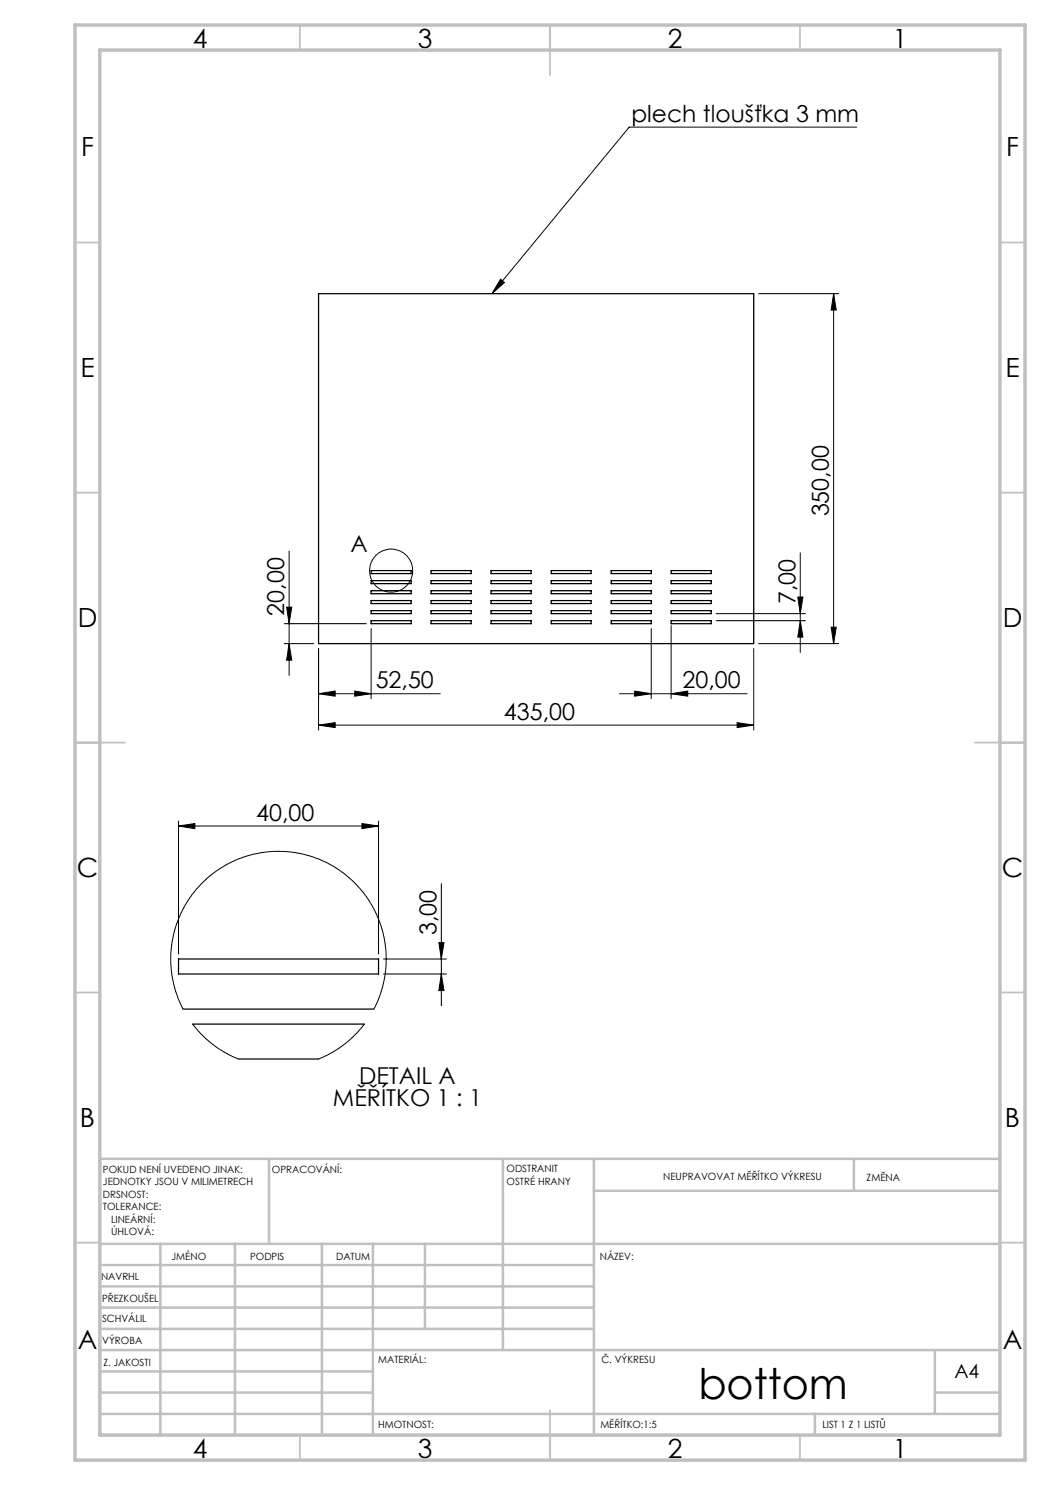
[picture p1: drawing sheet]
<svg xmlns="http://www.w3.org/2000/svg" width="210mm" height="297mm" viewBox="0 0 210 297" stroke-linecap="round" stroke-linejoin="round" font-family="sans-serif">
<g fill="none" stroke="#000" stroke-width=".2">
<path d="M171.3 25.4h-45.5l-27.4 33.3M100.1 55.8l.8 .7-2.5 2.2zM151.7 58.7h16M166.7 58.7v70M166.7 58.7l.6 3.3h-1.1zM57.8 110.2v24.9M159.6 119.4h1l-.5 3.3zM160.1 110.6v19.9M56.8 124.7h16.4M56.8 128.7h5.9M57.3 121.4h1l-.5 3.3zM57.8 128.7l.5 3.3h-1z"/>
<path d="M63.7 138.7l3.3-.5v1zM63.7 138.7h24.4M63.7 129.7v16.3M70.9 138.2l3.3 .5-3.3 .5zM74.2 125.7v14M123.9 138.7h25.5M126.9 138.2l3.3 .5-3.3 .5zM130.2 125.7v14M134.2 138.7l3.3-.5v1zM134.2 125.1v14.6M143.2 124.1h17.9M143.2 122.7h17.9"/>
<path d="M150.7 129.7v16.3M151.7 128.7h16M160.1 124.1l.5 3.3h-1zM166.2 125.4h1.1l-.6 3.3zM63.7 145l3.3-.5v1zM63.7 145h87M147.4 144.5l3.3 .5-3.3 .5zM35.7 165.2l3.3-.5v1zM35.7 164.2v26.6M35.7 165.2h40M72.4 164.7l3.3 .5-3.3 .5zM75.7 164.2v26.6"/>
<path d="M88.3 176.7v24.5M76.7 191.8h12.6M76.7 194.8h12.6M87.8 188.5h1l-.5 3.3zM88.3 194.8l.5 3.3h-1zM36.6 201.8l-1-2.3-.9-2.7-.5-3.1-.1-2.7 .3-2.7 .7-3 1.2-2.8 1-1.9 1.8-2.6 1.7-1.8 2.2-1.8 2.4-1.5 2.6-1.2 2-.7 2.7-.5 2.9-.3 2.6 .2 3 .6 2.8 .9 2.2 1.1 2.4 1.5 2.1 1.8 2 2.3 1.6 2.3 1.3 2.6 1 3 .4 2.1 .3 3.1-.1 2.3-.5 2.7-.7 2.4-1.2 2.7M38.5 204.8l1.8 2.1 2.2 1.9 2.4 1.7 2.8 1.3M72.9 204.8l-1.4 1.7-2.5 2.3-2.4 1.6-2.9 1.4"/>
<circle cx="78.2" cy="114.1" r="4.3"/>
</g>
<g fill="none" stroke="#c0c0c0" stroke-width=".35">
<path d="M60 5v5M110 5v10M160 5v5M15 48.5h5M200 48.5h5M15 98.5h5M200 98.5h5M15 148.5h10M195 148.5h10M15 198.5h5M200 198.5h5M15 248.5h5"/>
<path d="M200 248.5h5M60 287v5M110 282v10M160 287v5"/>
</g>
<g fill="none" stroke="#c0c0c0" stroke-width=".5">
<path d="M53.8 231.8v17M100.6 231.8v38.2M118.8 231.8v55.2M118.8 238.2h81.2M170.8 231.8v6.4M200 231.8h-180v55.2M20 248.8h180M20 257.3h98.8M20 253h98.8M32.1 248.8v38.2M47 248.8v38.2M64.4 248.8v38.2"/>
<path d="M74.6 248.8v38.2M85 248.8v17M20 265.8h98.8M20 261.5h98.8M20 278.5h54.6M20 274.3h54.6M20 270h180M187 278.5h13M187 270v12.8M20 282.8h180M163 282.8v4.2"/>
</g>
<path d="M15 5h190v287h-190zM20 10h180v277h-180z" fill="none" stroke="#c0c0c0" stroke-width=".7"/>
<g fill="#000">
<path d="M100.1 55.8l.8 .7-2.5 2.2z"/>
<path d="M57.3 121.4h1l-.5 3.3zM57.8 128.7l.5 3.3h-1zM87.8 188.5h1l-.5 3.3zM88.3 194.8l.5 3.3h-1z"/>
<path d="M70.9 138.2l3.3 .5-3.3 .5zM63.7 138.7l3.3-.5v1z"/>
<path d="M166.2 125.4h1.1l-.6 3.3zM166.7 58.7l.6 3.3h-1.1zM160.1 124.1l.5 3.3h-1zM159.6 119.4h1l-.5 3.3z"/>
<path d="M63.7 145l3.3-.5v1zM147.4 144.5l3.3 .5-3.3 .5zM126.9 138.2l3.3 .5-3.3 .5zM134.2 138.7l3.3-.5v1zM35.7 165.2l3.3-.5v1zM72.4 164.7l3.3 .5-3.3 .5z"/>
</g>
<g fill="none" stroke="#000" stroke-width=".25">
<path d="M63.7 58.7h87v70h-87zM74.2 114.1h8v.6h-8zM74.2 116.1h8v.6h-8zM74.2 118.1h8v.6h-8zM86.2 114.1h8v.6h-8zM86.2 116.1h8v.6h-8zM86.2 118.1h8v.6h-8zM98.2 114.1h8v.6h-8zM98.2 116.1h8v.6h-8zM98.2 118.1h8v.6h-8zM110.2 114.1h8v.6h-8zM110.2 116.1h8v.6h-8z"/>
<path d="M110.2 118.1h8v.6h-8zM122.2 114.1h8v.6h-8zM122.2 116.1h8v.6h-8zM122.2 118.1h8v.6h-8zM134.2 114.1h8v.6h-8zM134.2 116.1h8v.6h-8zM134.2 118.1h8v.6h-8zM74.2 124.1h8v.6h-8zM74.2 122.1h8v.6h-8zM74.2 120.1h8v.6h-8zM86.2 124.1h8v.6h-8zM86.2 120.1h8v.6h-8z"/>
<path d="M86.2 122.1h8v.6h-8zM98.2 124.1h8v.6h-8zM98.2 122.1h8v.6h-8zM98.2 120.1h8v.6h-8zM110.2 124.1h8v.6h-8zM110.2 122.1h8v.6h-8zM110.2 120.1h8v.6h-8zM122.2 124.1h8v.6h-8zM122.2 122.1h8v.6h-8zM122.2 120.1h8v.6h-8zM134.2 120.1h8v.6h-8zM134.2 122.1h8v.6h-8z"/>
<path d="M134.2 124.1h8v.6h-8zM35.7 191.8h40v3h-40zM36.6 201.8h38.2M38.5 204.8h34.4M47.7 211.8h16"/>
</g>
<text font-size="8.5" x="139.7" y="279.7">bottom</text>
<g font-size="5.3">
<text x="38.5" y="9.5">4</text>
<text x="83.5" y="9.5">3</text>
<text x="133.6" y="9.5">2</text>
<text x="178.6" y="9.5">1</text>
<text x="16.2" y="31.2">F</text>
<text x="201.2" y="31.2">F</text>
<text x="16.1" y="75.5">E</text>
<text x="201.1" y="75.5">E</text>
<text x="15.5" y="125.5">D</text>
<text x="200.5" y="125.5">D</text>
<text x="15.4" y="175.5">C</text>
<text x="200.4" y="175.5">C</text>
<text x="16" y="225.5">B</text>
<text x="201" y="225.5">B</text>
<text x="15.5" y="269.7">A</text>
<text x="200.5" y="269.7">A</text>
<text x="38.5" y="291.5">4</text>
<text x="83.5" y="291.5">3</text>
<text x="133.6" y="291.5">2</text>
<text x="178.6" y="291.5">1</text>
</g>
<g font-size="4.7">
<text x="126.3" y="24.4">plech tloušťka 3 mm</text>
<text x="165.7" y="103.3" transform="rotate(-90 165.7 103.3)">350,00</text>
<text x="70.1" y="110.5">A</text>
<text x="56.8" y="123.1" transform="rotate(-90 56.8 123.1)">20,00</text>
<text x="159.1" y="120.9" transform="rotate(-90 159.1 120.9)">7,00</text>
<text x="75.1" y="137.7">52,50</text>
<text x="136.5" y="137.7">20,00</text>
<text x="100.8" y="144">435,00</text>
<text x="51.3" y="164.2">40,00</text>
<text x="87.3" y="187.1" transform="rotate(-90 87.3 187.1)">3,00</text>
<text x="66.6" y="221.2">MĚŘÍTKO 1 : 1</text>
<text x="71.8" y="216.7">DETAIL A</text>
</g>
<text font-size="3.9" x="190.9" y="275.5">A4</text>
<g font-size="2">
<text x="20.6" y="234.6">POKUD NENÍ UVEDENO JINAK:</text>
<text x="20.6" y="237.1">JEDNOTKY JSOU V MILIMETRECH</text>
<text x="20.6" y="239.6">DRSNOST:</text>
<text x="54.4" y="234.6">OPRACOVÁNÍ:</text>
<text x="101.3" y="234.5">ODSTRANIT</text>
<text x="101.3" y="237">OSTRÉ HRANY</text>
<text x="132.6" y="236">NEUPRAVOVAT MĚŘÍTKO VÝKRESU</text>
<text x="173.3" y="236.2">ZMĚNA</text>
<text x="20.6" y="242.1">TOLERANCE:</text>
<text x="22.2" y="244.6">LINEÁRNÍ:</text>
<text x="22.2" y="247.1">ÚHLOVÁ:</text>
<text x="34.3" y="252">JMÉNO</text>
<text x="50" y="251.9">PODPIS</text>
<text x="67.2" y="251.9">DATUM</text>
<text x="120" y="251.9">NÁZEV:</text>
<text x="20.2" y="256.1">NAVRHL</text>
<text x="20.4" y="260.3">PŘEZKOUŠEL</text>
<text x="20.4" y="264.4">SCHVÁLIL</text>
<text x="20.5" y="268.8">VÝROBA</text>
<text x="20.7" y="273.1">Z. JAKOSTI</text>
<text x="75.6" y="272.5">MATERIÁL:</text>
<text x="120.3" y="272.5">Č. VÝKRESU</text>
<text x="75.6" y="285.5">HMOTNOST:</text>
<text x="120.1" y="285.6">MĚŘÍTKO:1:5</text>
<text x="164.5" y="285.6">LIST 1 Z 1 LISTŮ</text>
</g>
</svg>
